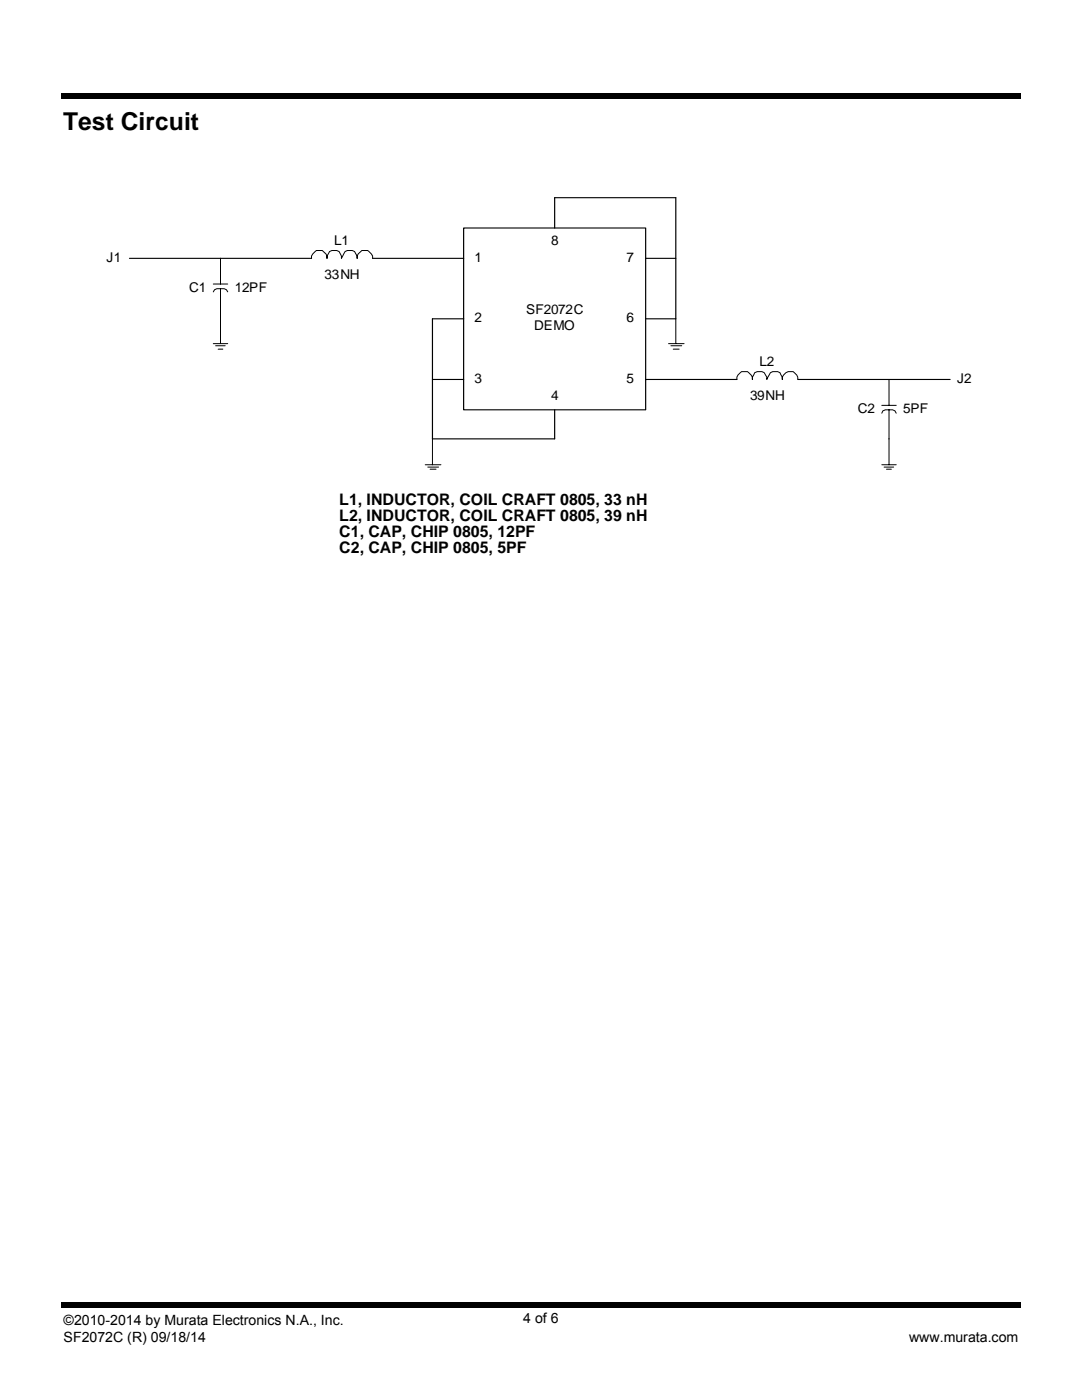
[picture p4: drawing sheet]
<svg xmlns="http://www.w3.org/2000/svg" width="216mm" height="279mm" viewBox="0 0 216 279" stroke-linecap="round" stroke-linejoin="round" font-family="sans-serif">
<path d="M12.2 18.5h.5v1.1h-.5zM12.7 18.5h190.5v1.1h-190.5zM203.2 18.5h.5v1.1h-.5zM203.2 259.8h.5v1.1h-.5zM12.2 259.8h.5v1.1h-.5zM12.7 259.8h190.5v1.1h-190.5z" fill="#000"/>
<path d="M18.9 38.6h177.8v58.9h-177.8z" fill="#fff"/>
<g fill="#fff" stroke="#000" stroke-width=".23">
<path d="M92.5 45.5h36.3v36.3h-36.3z"/>
<path d="M74.4 51.6h18.1z"/>
</g>
<path d="M62.2 51.6a1.8 1.8 0 0 1 .9-1.6h1.2a1.66 1.66 0 0 1 .9 1.6 1.8 1.8 0 0 1 1-1.6h1a1.66 1.66 0 0 1 .9 1.6l.7-1.4 .5-.2h1a1.8 1.8 0 0 1 1 1.6 1.66 1.66 0 0 1 .9-1.6h1.2a1.8 1.8 0 0 1 1 1.6" fill="none" stroke="#000" stroke-width=".2"/>
<g fill="#fff" stroke="#000" stroke-width=".23">
<path d="M44 51.6h18.2z"/>
<path d="M25.8 51.6h18.2z"/>
</g>
<path d="M42.6 58.3l.2-.5 .5-.2h1.4l.5 .2 .2 .5M42.6 56.7h2.8M44 51.6v5.1M44 57.6v11M42.6 68.6h2.8M43 69h1.9M43.5 69.7h1" fill="none" stroke="#000" stroke-width=".2"/>
<path d="M128.8 75.7h18.2z" fill="#fff" stroke="#000" stroke-width=".23"/>
<path d="M147 75.7a1.66 1.66 0 0 1 1-1.5h1.2a1.8 1.8 0 0 1 .9 1.5v-.4l.5-.9 .5-.2h.9a1.8 1.8 0 0 1 1 1.5l.7-1.3 .5-.2h1l.4 .2 .5 .9v.4a1.59 1.59 0 0 1 1.2-1.5 1.62 1.62 0 0 1 1.9 1.1v.4" fill="none" stroke="#000" stroke-width=".2"/>
<path d="M159.2 75.7h18.2z" fill="#fff" stroke="#000" stroke-width=".23"/>
<path d="M177.4 75.7v5.2M176 82.5l.2-.5 .5-.2h1.4l.5 .2 .2 .5M176 80.9h2.8M176 92.8h2.8M176.4 93.2h1.9M176.9 93.6h1M177.4 81.8v11" fill="none" stroke="#000" stroke-width=".2"/>
<g fill="#fff" stroke="#000" stroke-width=".23">
<path d="M177.4 75.7h12.2z"/>
<path d="M86.3 63.6h6.2z"/>
<path d="M86.3 75.7h6.2z"/>
<path d="M110.7 81.8v5.8z"/>
<path d="M86.3 63.6v24z"/>
<path d="M86.3 87.6h24.4z"/>
</g>
<path d="M84.9 92.8h3.1M85.4 93.2h2.1M85.8 93.6h1.2M86.3 87.6v5.2" fill="none" stroke="#000" stroke-width=".2"/>
<g fill="#fff" stroke="#000" stroke-width=".23">
<path d="M128.8 63.6h6z"/>
<path d="M128.8 51.6h6z"/>
<path d="M110.7 39.5v6z"/>
<path d="M134.8 39.5v24.1z"/>
<path d="M110.7 39.5h24.1z"/>
</g>
<path d="M133.4 68.6h3.1M133.9 69h2.1M134.3 69.7h1.2M134.8 63.6v5" fill="none" stroke="#000" stroke-width=".2"/>
<text font-size="4.9" x="12.6" y="26">Test Circuit</text>
<g font-size="3.2">
<text x="67.7" y="100.9">L1, INDUCTOR, COIL CRAFT 0805, 33 nH</text>
<text x="67.7" y="104.1">L2, INDUCTOR, COIL CRAFT 0805, 39 nH</text>
<text x="67.7" y="107.2">C1, CAP, CHIP 0805, 12PF</text>
<text x="67.7" y="110.4">C2, CAP, CHIP 0805, 5PF</text>
</g>
<g font-size="2.8">
<text x="12.7" y="264.5">©2010-2014 by Murata Electronics N.A., Inc.</text>
<text x="12.7" y="267.9">SF2072C (R) 09/18/14</text>
<text x="104.4" y="264.1">4 of 6</text>
<text x="181.4" y="267.9">www.murata.com</text>
</g>
<g font-size="2.7">
<text x="21.3" y="52.2">J1</text>
<text x="66.7" y="48.9">L1</text>
<text x="94.7" y="52.2">1</text>
<text x="110" y="48.9">8</text>
<text x="125" y="52.2">7</text>
<text x="37.8" y="58.3">C1</text>
<text x="46.9" y="58.3">12PF</text>
<text x="64.8" y="55.6">33NH</text>
<text x="94.7" y="64.3">2</text>
<text x="105" y="62.7">SF2072C</text>
<text x="106.6" y="65.9">DEMO</text>
<text x="125" y="64.3">6</text>
<text x="94.7" y="76.4">3</text>
<text x="125" y="76.4">5</text>
<text x="151.6" y="73.1">L2</text>
<text x="191" y="76.4">J2</text>
<text x="110" y="79.8">4</text>
<text x="149.7" y="79.8">39NH</text>
<text x="171.2" y="82.5">C2</text>
<text x="180.2" y="82.5">5PF</text>
</g>
</svg>
